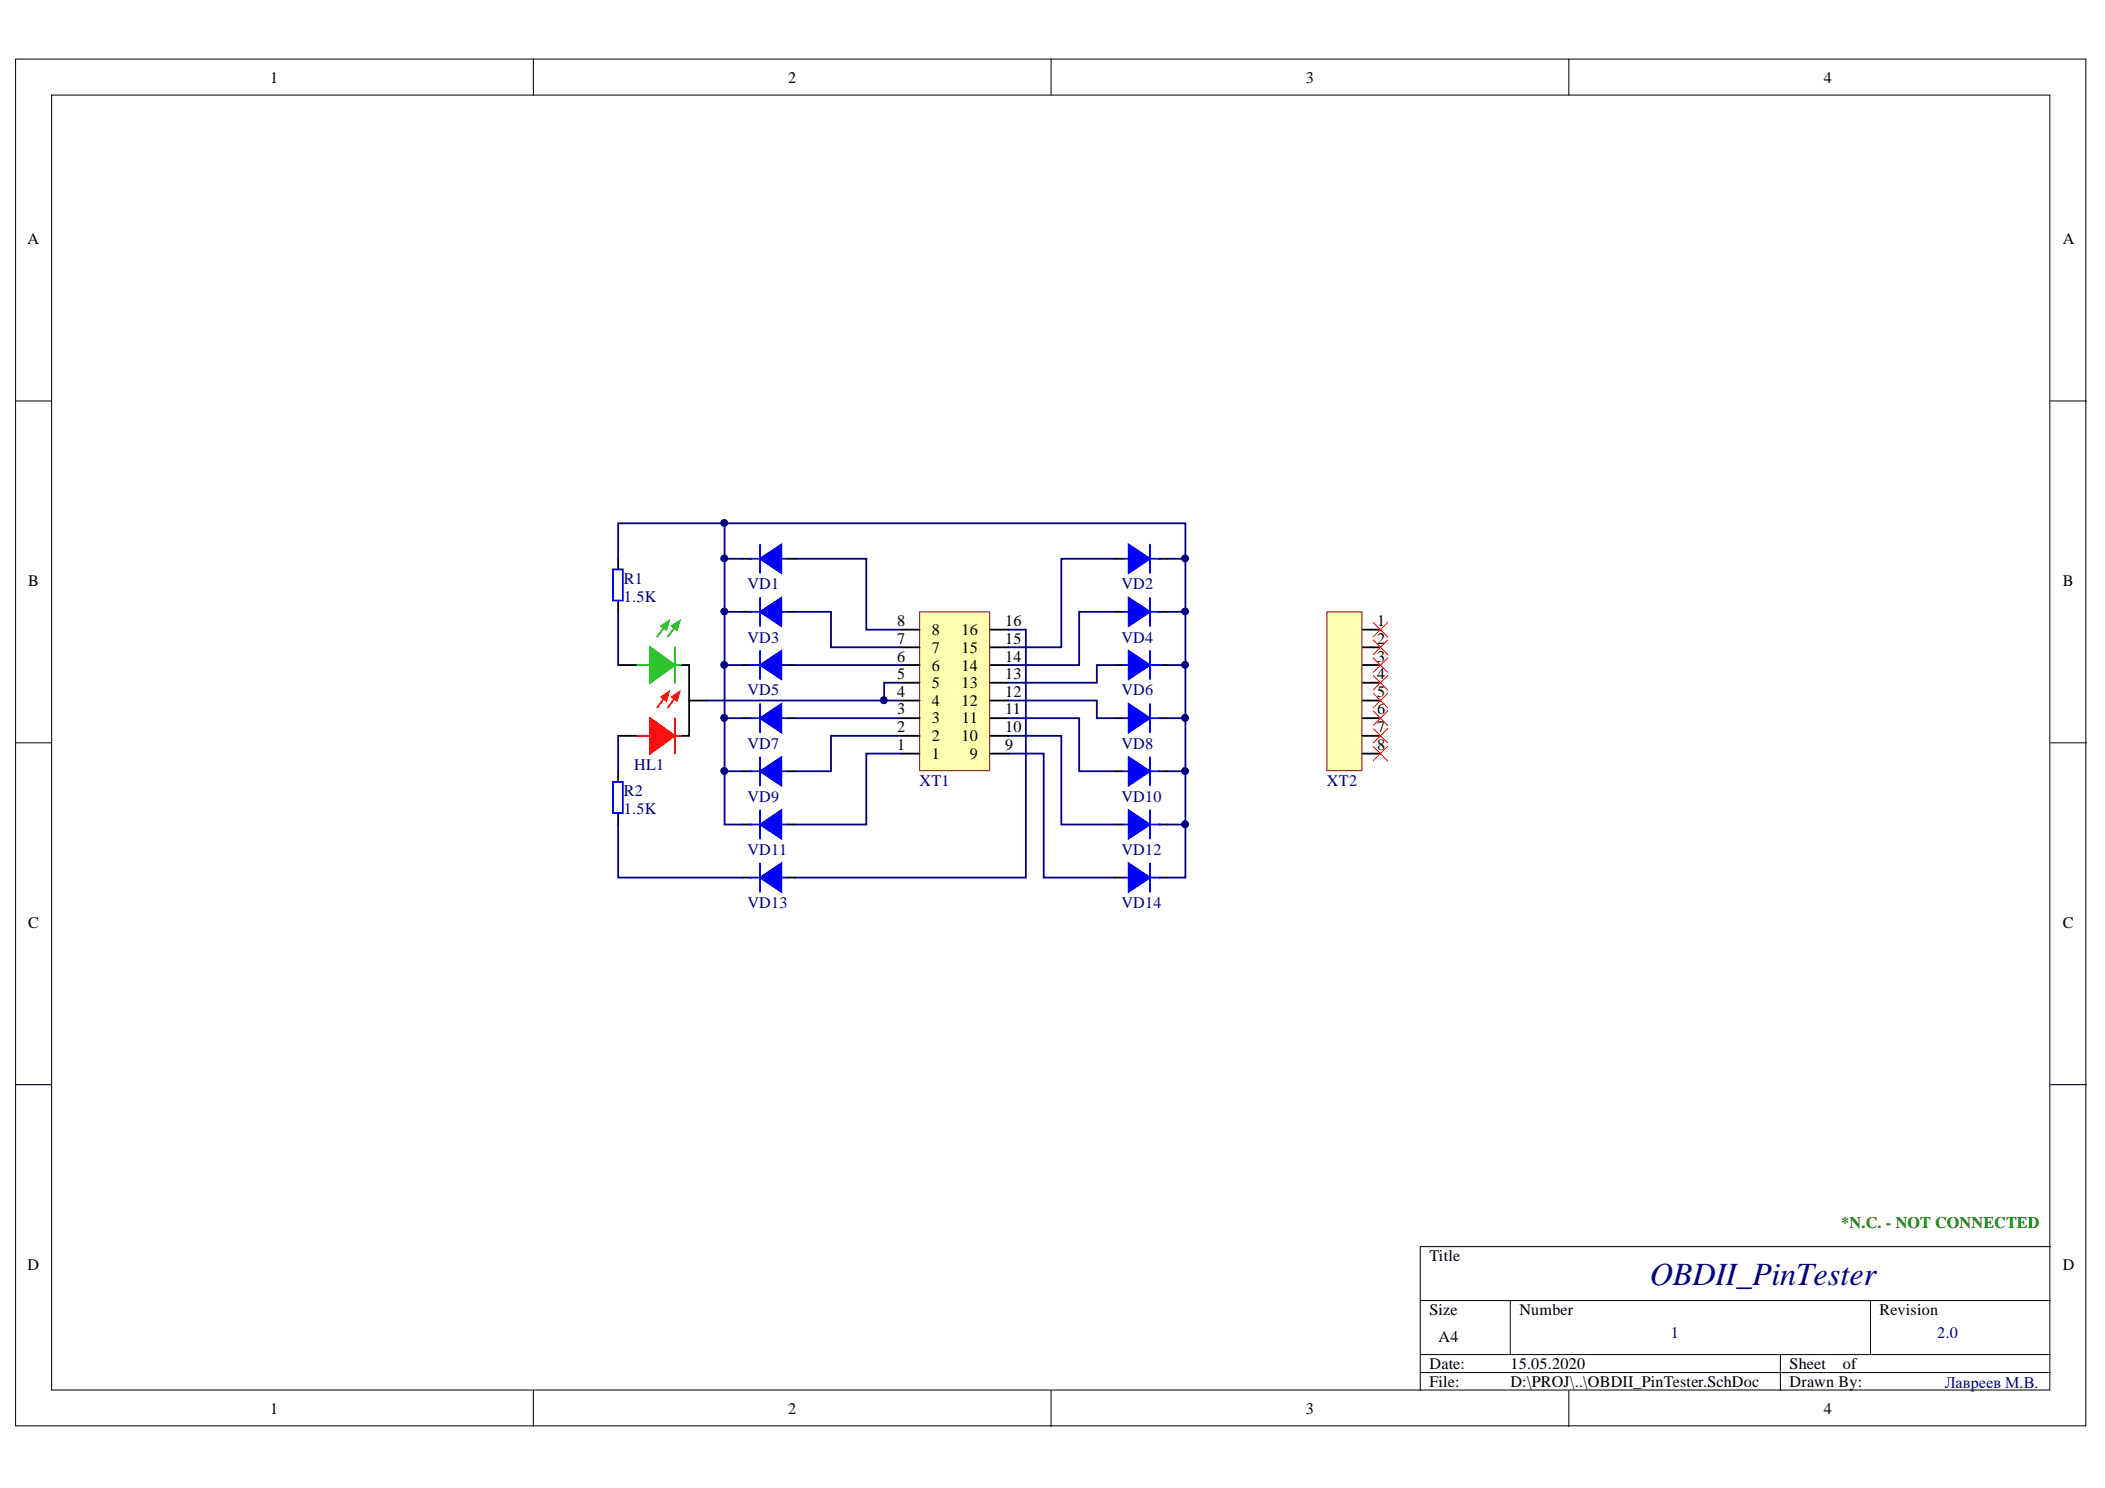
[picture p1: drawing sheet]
<svg xmlns="http://www.w3.org/2000/svg" width="297mm" height="210mm" viewBox="0 0 297 210" stroke-linecap="round" stroke-linejoin="round" font-family="sans-serif">
<g fill="#fff" stroke="#000" stroke-width=".14">
<path d="M2.2 8.3h292.1v192.8h-292.1z"/>
<path d="M7.3 13.4h282v182.7h-282z"/>
</g>
<g fill="none" stroke="#000" stroke-width=".14">
<path d="M75.3 8.3v5.1M148.3 8.3v5.1M221.4 8.3v5.1M2.2 56.6h5.1M289.4 56.6h5M2.2 104.8h5.1M289.4 104.8h5M2.2 153h5.1M289.4 153h5M289.4 175.9h-89v20.3M75.3 196.2v5M148.3 196.2v5"/>
<path d="M200.4 183.5h89M200.4 191.1h89M200.4 193.6h89M213.1 183.5v7.6M221.4 196.2v5M251.2 191.1v5.1M263.9 183.5v7.6"/>
</g>
<path d="M104.7 78.8h1.3M111 78.8h1.3" fill="none" stroke="#000" stroke-width=".25"/>
<path d="M107.3 78.8l3-2v4z" fill="#00f"/>
<path d="M105.8 78.8h2M107.3 78.8l3-2v4zM107.3 76.8v4M109 78.8h2" fill="none" stroke="#00f" stroke-width=".25"/>
<path d="M104.7 86.3h1.3M111 86.3h1.3" fill="none" stroke="#000" stroke-width=".25"/>
<path d="M107.3 86.3l3-2v4z" fill="#00f"/>
<path d="M105.8 86.3h2M107.3 86.3l3-2v4zM107.3 84.3v4M109 86.3h2" fill="none" stroke="#00f" stroke-width=".25"/>
<path d="M104.7 93.8h1.3M111 93.8h1.3" fill="none" stroke="#000" stroke-width=".25"/>
<path d="M107.3 93.8l3-2v4z" fill="#00f"/>
<path d="M105.8 93.8h2M107.3 93.8l3-2v4zM107.3 91.8v4M109 93.8h2" fill="none" stroke="#00f" stroke-width=".25"/>
<path d="M104.7 101.3h1.3M111 101.3h1.3" fill="none" stroke="#000" stroke-width=".25"/>
<path d="M107.3 101.3l3-2v4z" fill="#00f"/>
<path d="M107.3 99.3v4M105.8 101.3h2M107.3 101.3l3-2v4zM109 101.3h2" fill="none" stroke="#00f" stroke-width=".25"/>
<path d="M104.7 108.8h1.3M111 108.8h1.3" fill="none" stroke="#000" stroke-width=".25"/>
<path d="M107.3 108.8l3-2v4z" fill="#00f"/>
<path d="M105.8 108.8h2M107.3 108.8l3-2v4zM107.3 106.8v4M109 108.8h2" fill="none" stroke="#00f" stroke-width=".25"/>
<path d="M104.7 116.3h1.3M111 116.3h1.3" fill="none" stroke="#000" stroke-width=".25"/>
<path d="M107.3 116.3l3-2v4z" fill="#00f"/>
<path d="M105.8 116.3h2M107.3 116.3l3-2v4zM107.3 114.3v4M109 116.3h2" fill="none" stroke="#00f" stroke-width=".25"/>
<path d="M157.3 116.3h1.2M163.5 116.3h1.3" fill="none" stroke="#000" stroke-width=".25"/>
<path d="M159.3 114.3l3 2-3 2z" fill="#00f"/>
<path d="M158.5 116.3h2M159.3 114.3l3 2-3 2zM161.8 116.3h2M162.3 114.3v4" fill="none" stroke="#00f" stroke-width=".25"/>
<path d="M157.3 108.8h1.2M163.5 108.8h1.3" fill="none" stroke="#000" stroke-width=".25"/>
<path d="M159.3 106.8l3 2-3 2z" fill="#00f"/>
<path d="M158.5 108.8h2M159.3 106.8l3 2-3 2zM161.8 108.8h2M162.3 106.8v4" fill="none" stroke="#00f" stroke-width=".25"/>
<path d="M157.3 101.3h1.2M163.5 101.3h1.3" fill="none" stroke="#000" stroke-width=".25"/>
<path d="M159.3 99.3l3 2-3 2z" fill="#00f"/>
<path d="M159.3 99.3l3 2-3 2zM162.3 99.3v4M158.5 101.3h2M161.8 101.3h2" fill="none" stroke="#00f" stroke-width=".25"/>
<path d="M157.3 93.8h1.2M163.5 93.8h1.3" fill="none" stroke="#000" stroke-width=".25"/>
<path d="M159.3 91.8l3 2-3 2z" fill="#00f"/>
<path d="M158.5 93.8h2M159.3 91.8l3 2-3 2zM161.8 93.8h2M162.3 91.8v4" fill="none" stroke="#00f" stroke-width=".25"/>
<path d="M157.3 86.3h1.2M163.5 86.3h1.3" fill="none" stroke="#000" stroke-width=".25"/>
<path d="M159.3 84.3l3 2-3 2z" fill="#00f"/>
<path d="M158.5 86.3h2M159.3 84.3l3 2-3 2zM161.8 86.3h2M162.3 84.3v4" fill="none" stroke="#00f" stroke-width=".25"/>
<path d="M157.3 78.8h1.2M163.5 78.8h1.3" fill="none" stroke="#000" stroke-width=".25"/>
<path d="M159.3 76.8l3 2-3 2z" fill="#00f"/>
<path d="M158.5 78.8h2M159.3 76.8l3 2-3 2zM161.8 78.8h2M162.3 76.8v4" fill="none" stroke="#00f" stroke-width=".25"/>
<path d="M157.3 123.8h1.2M163.5 123.8h1.3" fill="none" stroke="#000" stroke-width=".25"/>
<path d="M159.3 121.8l3 2-3 2z" fill="#00f"/>
<path d="M158.5 123.8h2M159.3 121.8l3 2-3 2zM161.8 123.8h2M162.3 121.8v4" fill="none" stroke="#00f" stroke-width=".25"/>
<path d="M104.7 123.8h1.3M111 123.8h1.3" fill="none" stroke="#000" stroke-width=".25"/>
<path d="M107.3 123.8l3-2v4z" fill="#00f"/>
<path d="M86.5 80.3h1.4v4.4h-1.4zM86.5 110.3h1.4v4.4h-1.4zM105.8 123.8h2M107.3 123.8l3-2v4zM107.3 121.8v4M109 123.8h2" fill="none" stroke="#00f" stroke-width=".25"/>
<path d="M87.2 78.8v1.5M87.2 84.8v1.5M192.3 88.8h2.5M192.3 91.3h2.5M192.3 93.8h2.5M192.3 96.3h2.5M192.3 98.8h2.5M87.2 108.8v1.5M87.2 114.8v1.5M192.3 101.3h2.5" fill="none" stroke="#000" stroke-width=".25"/>
<path d="M187.2 86.3h5v22.4h-5z" fill="#ffffb0" stroke="#800000" stroke-width=".14"/>
<path d="M87.2 93.8h2.5M97.2 98.8h2.6M87.2 103.8h2.5M192.3 103.8h2.5M192.3 106.3h2.5" fill="none" stroke="#000" stroke-width=".25"/>
<g fill="none" stroke="#f00" stroke-width=".14">
<path d="M193.8 87.8l2 2M193.8 90.3l2 2M193.8 95.3l2 2M193.8 92.8l2 2M193.8 97.8l2 2M195.8 87.8l-2 2M195.8 90.3l-2 2M195.8 95.3l-2 2M195.8 92.8l-2 2M195.8 97.8l-2 2M193.8 100.3l2 2M193.8 102.8l2 2"/>
<path d="M193.8 105.3l2 2M195.8 100.3l-2 2M195.8 102.8l-2 2M195.8 105.3l-2 2"/>
</g>
<path d="M89.7 93.8h2.1M94.2 93.8h2" fill="none" stroke="#00bf00" stroke-width=".25"/>
<path d="M89.7 103.8h2.1M94.2 103.8h2" fill="none" stroke="#f00" stroke-width=".25"/>
<path d="M91.8 91.3l3.4 2.5-3.4 2.5z" fill="#00bf00"/>
<path d="M91.8 91.3l3.4 2.5-3.4 2.5zM95.2 91.3v5" fill="none" stroke="#00bf00" stroke-width=".25"/>
<path d="M91.8 101.3l3.4 2.5-3.4 2.5z" fill="#f00"/>
<path d="M94.2 97.8l-1.5 2M91.8 101.3l3.4 2.5-3.4 2.5zM95.2 101.3v5" fill="none" stroke="#f00" stroke-width=".25"/>
<path d="M93.2 98.3l1.3-.8-.5 1.4z" fill="#f00"/>
<path d="M93.2 98.3l1.3-.8-.5 1.4z" fill="none" stroke="#f00" stroke-width=".14"/>
<path d="M95.7 97.8l-1.5 2" fill="none" stroke="#f00" stroke-width=".25"/>
<path d="M94.7 98.3l1.3-.8-.5 1.4z" fill="#f00"/>
<path d="M94.7 98.3l1.3-.8-.5 1.4z" fill="none" stroke="#f00" stroke-width=".14"/>
<path d="M94.2 87.8l-1.5 2" fill="none" stroke="#00bf00" stroke-width=".25"/>
<path d="M93.2 88.3l1.3-.8-.5 1.4z" fill="#00bf00"/>
<path d="M93.2 88.3l1.3-.8-.5 1.4z" fill="none" stroke="#00bf00" stroke-width=".14"/>
<path d="M95.7 87.8l-1.5 2" fill="none" stroke="#00bf00" stroke-width=".25"/>
<path d="M94.7 88.3l1.3-.8-.5 1.4z" fill="#00bf00"/>
<path d="M94.7 88.3l1.3-.8-.5 1.4z" fill="none" stroke="#00bf00" stroke-width=".14"/>
<path d="M96.2 93.8h1v10h-1" fill="none" stroke="#000" stroke-width=".25"/>
<g fill="none" stroke="#000080" stroke-width=".25">
<path d="M102.2 78.8v-5h65.1v5M102.2 73.8h-15v5M104.7 78.8h-2.5v37.5h2.5M112.3 78.8h9.9v10h5.1M157.3 78.8h-7.5v12.5h-7.5M164.8 78.8h2.5v7.5h-2.5M87.2 86.3v7.5M99.8 98.8h25M102.2 93.8h2.5M102.2 86.3h2.5M112.3 86.3h5v5h10M112.3 93.8h15"/>
<path d="M127.3 96.3h-2.5v2.5h2.5M142.3 88.8h2.5v35h-32.5M142.3 98.8h12.5v2.5h2.5M157.3 86.3h-5v7.5h-10M157.3 93.8h-2.5v2.5h-12.5M167.3 93.8v22.5h-2.5M167.3 86.3v7.5h-2.5M87.2 116.3v7.5h17.5M87.2 103.8v5M102.2 101.3h2.5M102.2 108.8h2.5M112.3 101.3h15"/>
<path d="M127.3 103.8h-10v5h-5M127.3 106.3h-5.1v10h-9.9M142.3 101.3h10v7.5h5M142.3 103.8h7.5v12.5h7.5M142.3 106.3h5v17.5h10M164.8 101.3h2.5M164.8 108.8h2.5M167.3 116.3v7.5h-2.5"/>
</g>
<g fill="#000080" stroke="#000080" stroke-width=".14">
<circle cx="124.7" cy="98.8" r=".46"/>
<circle cx="167.2" cy="116.3" r=".46"/>
<circle cx="167.2" cy="108.8" r=".46"/>
<circle cx="167.2" cy="101.3" r=".46"/>
<circle cx="167.2" cy="93.8" r=".46"/>
<circle cx="167.2" cy="86.3" r=".46"/>
<circle cx="167.2" cy="78.8" r=".46"/>
<circle cx="102.2" cy="108.8" r=".46"/>
<circle cx="102.2" cy="101.3" r=".46"/>
<circle cx="102.2" cy="93.8" r=".46"/>
<circle cx="102.2" cy="86.3" r=".46"/>
<circle cx="102.2" cy="78.8" r=".46"/>
<circle cx="102.2" cy="73.8" r=".46"/>
</g>
<path d="M129.8 86.3h9.9v22.4h-9.9z" fill="#ffffb0" stroke="#800000" stroke-width=".14"/>
<g fill="none" stroke="#000" stroke-width=".25">
<path d="M127.3 98.8h2.5M127.3 96.3h2.5M127.3 93.8h2.5M127.3 91.3h2.5M127.3 88.8h2.5M139.8 98.8h2.5M139.8 96.3h2.5M139.8 93.8h2.5M139.8 91.3h2.5M139.8 88.8h2.5M127.3 106.3h2.5M127.3 103.8h2.5"/>
<path d="M127.3 101.3h2.5M139.8 106.3h2.5M139.8 103.8h2.5M139.8 101.3h2.5"/>
</g>
<text font-size="4.6" fill="#000080" x="232.8" y="181.3">OBDII_PinTester</text>
<g font-size="2.3">
<text x="38.1" y="11.7">1</text>
<text x="111.2" y="11.7">2</text>
<text x="184.3" y="11.7">3</text>
<text x="257.4" y="11.7">4</text>
<text x="3.9" y="34.5">A</text>
<text x="291.1" y="34.5">A</text>
<text x="4" y="82.7">B</text>
<text x="291.1" y="82.7">B</text>
<text x="126.6" y="88.4">8</text>
<text x="131.5" y="89.6">8</text>
<text x="135.7" y="89.6">16</text>
<text x="141.8" y="88.4">16</text>
<text x="194.4" y="88.4">1</text>
<text x="126.6" y="95.8">5</text>
<text x="126.6" y="93.3">6</text>
<text x="126.6" y="90.8">7</text>
<text x="131.5" y="94.6">6</text>
<text x="131.5" y="92.1">7</text>
<text x="135.7" y="94.6">14</text>
<text x="135.7" y="92.1">15</text>
<text x="141.8" y="95.8">13</text>
<text x="141.8" y="93.3">14</text>
<text x="141.8" y="90.8">15</text>
<text x="194.4" y="90.8">2</text>
<text x="194.4" y="93.3">3</text>
<text x="194.4" y="95.8">4</text>
<text x="126.6" y="100.8">3</text>
<text x="126.6" y="98.3">4</text>
<text x="131.5" y="99.6">4</text>
<text x="131.5" y="97.1">5</text>
<text x="135.7" y="99.6">12</text>
<text x="135.7" y="97.1">13</text>
<text x="141.8" y="100.8">11</text>
<text x="141.8" y="98.3">12</text>
<text x="194.4" y="98.3">5</text>
<text x="194.4" y="100.8">6</text>
<text x="126.6" y="105.8">1</text>
<text x="126.6" y="103.3">2</text>
<text x="131.5" y="107.1">1</text>
<text x="131.5" y="104.6">2</text>
<text x="131.5" y="102">3</text>
<text x="135.7" y="104.6">10</text>
<text x="135.7" y="102">11</text>
<text x="136.8" y="107.1">9</text>
<text x="141.8" y="105.8">9</text>
<text x="141.8" y="103.3">10</text>
<text x="194.4" y="103.3">7</text>
<text x="194.4" y="105.8">8</text>
<text x="4" y="130.9">C</text>
<text x="291.1" y="130.9">C</text>
<text x="3.9" y="179.2">D</text>
<text x="201.7" y="177.9">Title</text>
<text x="291.1" y="179.2">D</text>
<text x="201.7" y="185.5">Size</text>
<text x="214.4" y="185.5">Number</text>
<text x="265.2" y="185.5">Revision</text>
<text x="203" y="189.3">A4</text>
<text x="201.7" y="193.1">Date:</text>
<text x="201.7" y="195.7">File:</text>
<text x="213.1" y="193.1">15.05.2020</text>
<text x="213.1" y="195.7">D:\PROJ\..\OBDII_PinTester.SchDoc</text>
<text x="252.5" y="193.1">Sheet</text>
<text x="252.5" y="195.7">Drawn By:</text>
<text x="260.1" y="193.1">of</text>
<text x="38.1" y="199.5">1</text>
<text x="111.2" y="199.5">2</text>
<text x="184.3" y="199.5">3</text>
<text x="257.4" y="199.5">4</text>
</g>
<g font-size="2.3" fill="#000080">
<text x="88" y="82.4">R1</text>
<text x="105.5" y="83.1">VD1</text>
<text x="158.2" y="83.1">VD2</text>
<text x="88" y="84.9">1.5K</text>
<text x="105.5" y="90.6">VD3</text>
<text x="158.2" y="90.6">VD4</text>
<text x="105.5" y="98.1">VD5</text>
<text x="158.2" y="98.1">VD6</text>
<text x="105.5" y="105.6">VD7</text>
<text x="158.2" y="105.6">VD8</text>
<text x="88" y="112.4">R2</text>
<text x="89.5" y="108.6">HL1</text>
<text x="105.5" y="113.1">VD9</text>
<text x="129.7" y="110.8">XT1</text>
<text x="158.2" y="113.1">VD10</text>
<text x="187.2" y="110.8">XT2</text>
<text x="88" y="114.9">1.5K</text>
<text x="105.5" y="120.6">VD11</text>
<text x="158.2" y="120.6">VD12</text>
<text x="105.5" y="128.1">VD13</text>
<text x="158.2" y="128.1">VD14</text>
<text x="235.8" y="188.7">1</text>
<text x="273.3" y="188.7">2.0</text>
<text x="274.4" y="195.7">Лавреев М.В.</text>
</g>
<text font-size="2.3" fill="#008000" x="259.8" y="173.3">*N.C. - NOT CONNECTED</text>
</svg>
